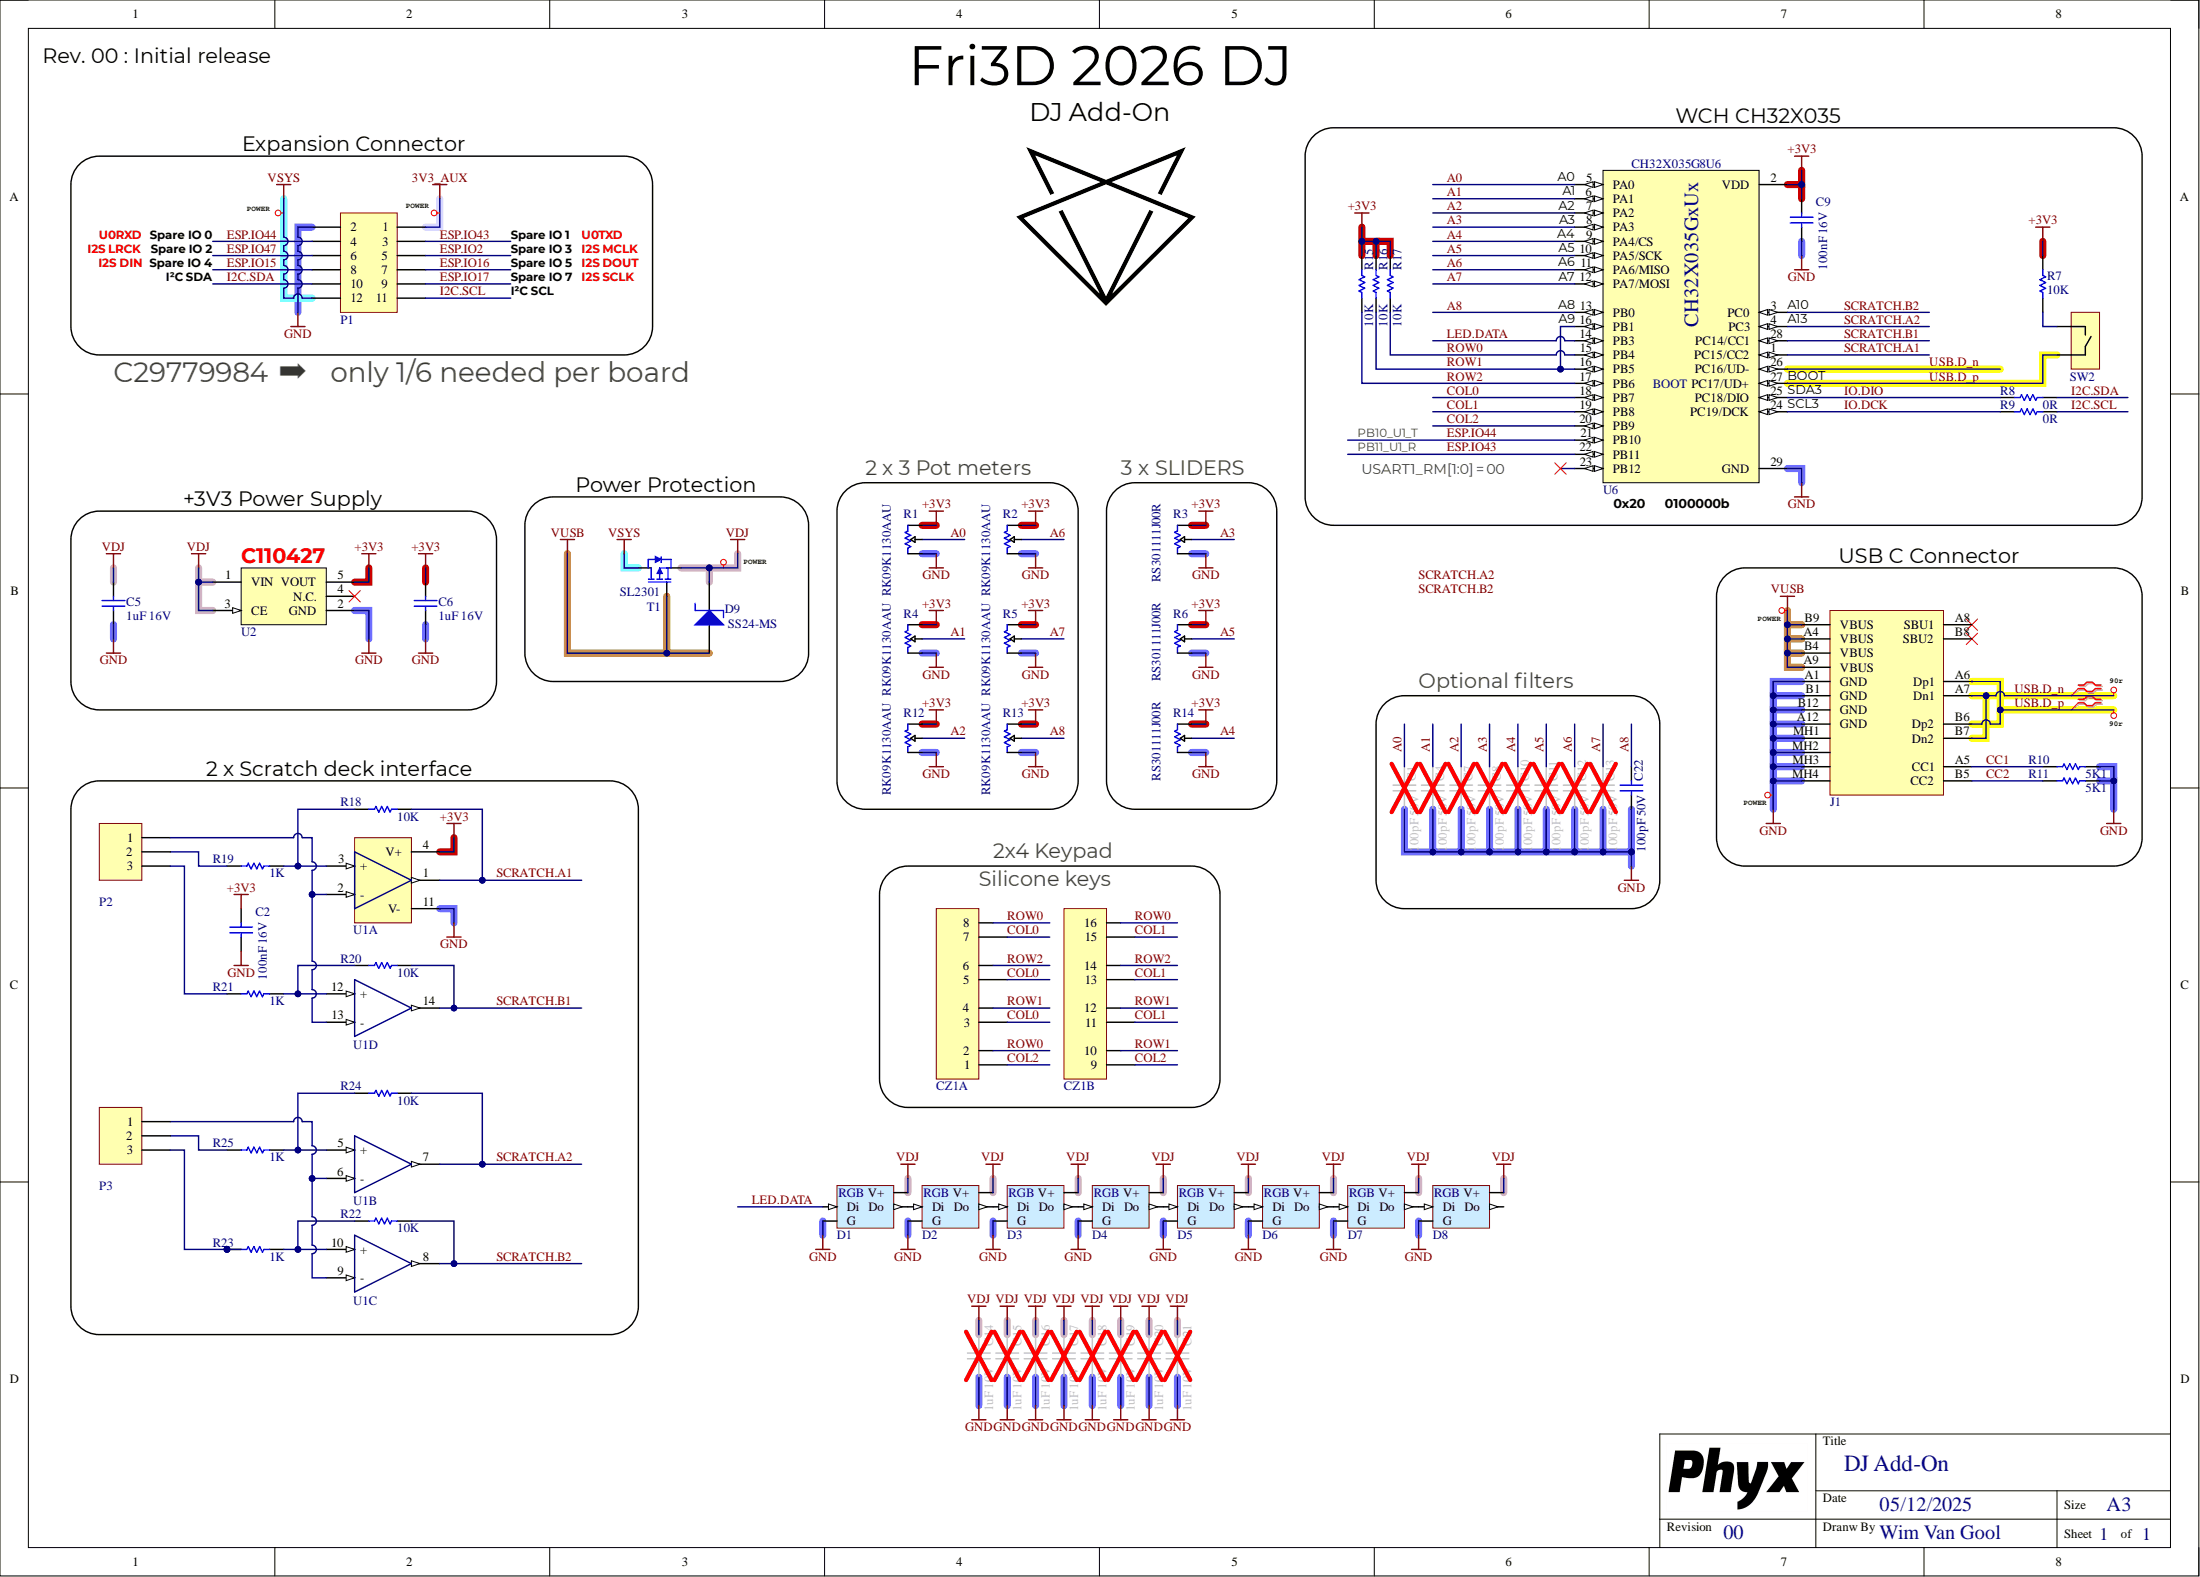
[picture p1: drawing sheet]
# Altium project Fri3d_2026_DJ_00.PrjPcb
PCB_ENGINEER: WimVG; PCB_REV: 00; PCB_TITLE: Fri3D 2026 DJ
1 sheet, 65 parts. Net scope: global (net labels, ports and power ports of the same name join across sheets).
Board file: Fri3d_2026_DJ_00.PcbDoc

## Sheet Fri3d_2026_DJ_00.SchDoc: DJ Add-On
size A3; Date: 05/12/2025; DrawnBy: Wim Van Gool; DocumentNumber: 1; Revision: 00; SheetNumber: 1; SheetTotal: 1

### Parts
C1  value 100pF 50V  [C0603_N]
C2  value 100nF 16V  [C0603_N]
C4  value 100pF 50V  [C0603_N]
C5  value 1uF 16V  [C0603_N]
C6  value 1uF 16V  [C0603_N]
C7  value 100pF 50V  [C0603_N]
C8  value 100pF 50V  [C0603_N]
C9  value 100nF 16V  [C0603_N]
C10  value 100pF 50V  [C0603_N]
C11  value 100pF 50V  [C0603_N]
C12  value 100pF 50V  [C0603_N]
C13  value 100pF 50V  [C0603_N]
C14  value 1uF 10V  [C0402]
C15  value 1uF 10V  [C0402]
C16  value 1uF 10V  [C0402]
C17  value 1uF 10V  [C0402]
C18  value 1uF 10V  [C0402]
C19  value 1uF 10V  [C0402]
C20  value 1uF 10V  [C0402]
C21  value 1uF 10V  [C0402]
C22  value 100pF 50V  [C0603_N]
CZ1  Campzone 2020 2x4 silicone keypad  [CZ20_2x4]  (value not drawn)  (parts A,B of 2)
D1  WS2812 based digital RGB LED 5050 White package reduced current  [LED_5050_WS2812B_WHITE]  (value not drawn)
D2  WS2812 based digital RGB LED 5050 White package reduced current  [LED_5050_WS2812B_WHITE]  (value not drawn)
D3  WS2812 based digital RGB LED 5050 White package reduced current  [LED_5050_WS2812B_WHITE]  (value not drawn)
D4  WS2812 based digital RGB LED 5050 White package reduced current  [LED_5050_WS2812B_WHITE]  (value not drawn)
D5  WS2812 based digital RGB LED 5050 White package reduced current  [LED_5050_WS2812B_WHITE]  (value not drawn)
D6  WS2812 based digital RGB LED 5050 White package reduced current  [LED_5050_WS2812B_WHITE]  (value not drawn)
D7  WS2812 based digital RGB LED 5050 White package reduced current  [LED_5050_WS2812B_WHITE]  (value not drawn)
D8  WS2812 based digital RGB LED 5050 White package reduced current  [LED_5050_WS2812B_WHITE]  (value not drawn)
D9  value SS24-MS  [DO-214AC_AC]  (hidden comment: 40V 2A 550mV@2A DO-214 Schottky)
J1  USB 2.0 C Reversible Receptacle Horizontal full SMD  [XUNPU-TYPEC-304S-ACP16]  (value not drawn)
P1  Header 6X2  [HDR2X6]  (value not drawn)
P2  Header 3  [HDR1X3]  (value not drawn)
P3  Header 3  [HDR1X3]  (value not drawn)
R1  value RK09K1130AAU  [ALPS_RK09K1130AAU]  (hidden comment: 10kΩ Rotary Potentiometers)
R2  value RK09K1130AAU  [ALPS_RK09K1130AAU]  (hidden comment: 10kΩ Rotary Potentiometers)
R3  value RS301111J00R  [ALPS_RS301111J00R]  (hidden comment: 50kΩ Slide Potentiometers)
R4  value RK09K1130AAU  [ALPS_RK09K1130AAU]  (hidden comment: 10kΩ Rotary Potentiometers)
R5  value RK09K1130AAU  [ALPS_RK09K1130AAU]  (hidden comment: 10kΩ Rotary Potentiometers)
R6  value RS301111J00R  [ALPS_RS301111J00R]  (hidden comment: 50kΩ Slide Potentiometers)
R7  value 10K  [R0603_N]
R8  value 0R  [R0603_N]
R9  value 0R  [R0603_N]
R10  value 5K1  [R0603_N]
R11  value 5K1  [R0603_N]
R12  value RK09K1130AAU  [ALPS_RK09K1130AAU]  (hidden comment: 10kΩ Rotary Potentiometers)
R13  value RK09K1130AAU  [ALPS_RK09K1130AAU]  (hidden comment: 10kΩ Rotary Potentiometers)
R14  value RS301111J00R  [ALPS_RS301111J00R]  (hidden comment: 50kΩ Slide Potentiometers)
R15  value 10K  [R0603_N]
R16  value 10K  [R0603_N]
R17  value 10K  [R0603_N]
R18  value 10K  [R0603_N]
R19  value 1K  [R0603_N]
R20  value 10K  [R0603_N]
R21  value 1K  [R0603_N]
R22  value 10K  [R0603_N]
R23  value 1K  [R0603_N]
R24  value 10K  [R0603_N]
R25  value 1K  [R0603_N]
SW2  4.5x4.5mm tact SMD H3,8mm  [WE_430181038816]  (value not drawn)
T1  value SL2301  [SOT23-3]  (hidden comment: -2.3A -20V P-Ch MOSFET Vgs -1V)
U1  Quad, 30-V, 1-MHz operational amplifier  [SOIC_N_14]  (value not drawn)  (parts A,B,C,D of 4)
U2  3V3 LDO 300mA 150mV  [SOT23-5]  (value not drawn)
U6  value CH32X035G8U6  [QFN_28_4.0x4.0_P0.4]  (hidden comment: WCH CH32X035G8U6 QFN28 RISC-V 32-bit MCU, 62KB Flash, 10KB RAM, USB PD)

### Blocks framed on the sheet
WCH CH32X035: C9 R7-R9 R15-R17 SW2 U6
C29779984 ➡️ only 1/6 needed per board: P1
Power Protection: D9 T1
USB C Connector: J1 R10 R11
2 x Scratch deck interface: C2 P2 P3 R18-R25 U1
Silicone keys: CZ1

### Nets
3V3_AUX: P1.1
+3V3: C2.1 C6.1 C9.1 R1.1 R2.1 R3.1 R4.1 R5.1 R6.1 R7.1 R12.1 R13.1 R14.1 R15.1 R16.1 R17.1 U1.4(V+) U2.5(VOUT) U6.2(VDD)
GND: C1.2 C2.2 C4.2 C5.2 C6.2 C7.2 C8.2 C9.2 C10.2 C11.2 C12.2 C13.2 C14.2 C15.2 C16.2 C17.2 C18.2 C19.2 C20.2 C21.2 C22.2 D1.3(G) D2.3(G) D3.3(G) D4.3(G) D5.3(G) D6.3(G) D7.3(G) D8.3(G) J1.A1(GND) J1.A12(GND) J1.B1(GND) J1.B12(GND) J1.MH1(Tab) J1.MH2(Tab) J1.MH3(Tab) J1.MH4(Tab) P1.2 R1.3 R2.3 R3.3 R4.3 R5.3 R6.3 R10.2 R11.2 R12.3 R13.3 R14.3 U1.11(V-) U2.2(GND) U6.29(GND)
VDJ: C5.1 C14.1 C15.1 C16.1 C17.1 C18.1 C19.1 C20.1 C21.1 D1.1(V+) D2.1(V+) D3.1(V+) D4.1(V+) D5.1(V+) D6.1(V+) D7.1(V+) D8.1(V+) D9.C T1.2(S) U2.1(VIN) U2.3(CE)
VSYS: P1.12 T1.3(D)
VUSB: D9.A J1.A4(VBUS) J1.A9(VBUS) J1.B4(VBUS) J1.B9(VBUS) T1.1(G)
A0: C1.1 R1.2 U6.5(PA0)
A1: C4.1 R4.2 U6.6(PA1)
A2: C7.1 R12.2 U6.7(PA2)
A3: C8.1 R3.2 U6.8(PA3)
A4: C10.1 R14.2 U6.9(PA4/CS)
A5: C11.1 R6.2 U6.10(PA5/SCK)
A6: C12.1 R2.2 U6.11(PA6/MISO)
A7: C13.1 R5.2 U6.12(PA7/MOSI)
A8: C22.1 R13.2 U6.13(PB0)
CC1: J1.A5(CC1) R10.1
CC2: J1.B5(CC2) R11.1
COL0: CZ1.3 CZ1.5 CZ1.7 U6.18(PB7)
COL1: CZ1.11 CZ1.13 CZ1.15 U6.19(PB8)
COL2: CZ1.1 CZ1.9 U6.20(PB9)
ESP.IO2: P1.5
ESP.IO15: P1.8
ESP.IO16: P1.7
ESP.IO17: P1.9
ESP.IO43: P1.3 U6.22(PB11)
ESP.IO44: P1.4 U6.21(PB10)
ESP.IO47: P1.6
I2C.SCL: P1.11 R9.2
I2C.SDA: P1.10 R8.2
IO.DCK: R9.1 U6.24(PC19/DCK)
IO.DIO: R8.1 U6.25(PC18/DIO)
LED.DATA: D1.4(Di) U6.14(PB3)
ROW0: CZ1.2 CZ1.8 CZ1.16 R17.2 U6.15(PB4)
ROW1: CZ1.4 CZ1.10 CZ1.12 R16.2 U6.16(PB1)
ROW2: CZ1.6 CZ1.14 R15.2 U6.17(PB6)
SCRATCH.A1: R18.1 U1.1(OUT) U6.1(PC15/CC2)
SCRATCH.A2: R24.1 U1.7(OUT) U6.4(PC3)
SCRATCH.B1: R20.1 U1.14(OUT) U6.28(PC14/CC1)
SCRATCH.B2: R22.1 U1.8(OUT) U6.3(PC0)
USB.D_n: J1.A7(Dn1) J1.B7(Dn2) U6.26(PC16/UD-)
USB.D_p: J1.A6(Dp1) J1.B6(Dp2) SW2.2 U6.27(PC17/UD+)
NetD1_2: D1.2(Do) D2.4(Di)
NetD2_2: D2.2(Do) D3.4(Di)
NetD3_2: D3.2(Do) D4.4(Di)
NetD4_2: D4.2(Do) D5.4(Di)
NetD5_2: D5.2(Do) D6.4(Di)
NetD6_2: D6.2(Do) D7.4(Di)
NetD7_2: D7.2(Do) D8.4(Di)
NetP2_1: P2.1 U1.2(-) U1.13(-)
NetP2_2: P2.2 R19.2
NetP2_3: P2.3 R21.2
NetP3_1: P3.1 U1.6(-) U1.9(-)
NetP3_2: P3.2 R25.2
NetP3_3: P3.3 R23.2
NetR7_2: R7.2 SW2.1
NetR18_2: R18.2 R19.1 U1.3(+)
NetR20_2: R20.2 R21.1 U1.12(+)
NetR22_2: R22.2 R23.1 U1.10(+)
NetR24_2: R24.2 R25.1 U1.5(+)

Not connected (* = marked no-connect by the designer): D8 2(Do); J1 A8(SBU1)* B8(SBU2)*; U2 4(N.C.)*; U6 23(PB12)*

### Layout directives
net class 90r: USB.D_n, USB.D_p
differential pair: USB.D_n, USB.D_p
net class POWER: 3V3_AUX, GND, VDJ, VSYS, VUSB

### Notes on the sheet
- Rev. 00 : Initial release
- Expansion Connector
- (near U6) A0
- I2S LRCK
- I2S DIN
- U0RXD
- Spare IO 0
- Spare IO 2
- Spare IO 4
- Spare IO 1
- Spare IO 3
- Spare IO 5
- I2S MCLK
- I2S DOUT
- U0TXD
- (near U6) A1
- (near U6) A2
- (near U6) A3
- (near U6) A4
- (near U6) A5
- I²C SDA
- I²C SCL
- Spare IO 7
- I2S SCLK
- (near U6) A6
- (near U6) A7
- (near U6) A8
- (near U6) A9
- (near U6) A10
- (near U6) A13
- (near U6) BOOT
- (near U6) SDA3
- 2 x 3 Pot meters
- (near R3) 3 x SLIDERS
- PB10_U1_T
- PB11_U1_R
- USART1_RM[1:0] = 00
- (near U6) SCL3
- +3V3 Power Supply
- (near U6) 0x20
- (near U6) 0100000b
- (near U2) C110427
- Optional filters
- 2x4 Keypad
- Labels drawn without touching a wire or pin: SCRATCH.A2, SCRATCH.B2

## Assembly variants
Default: not fitted C1 C4 C7 C8 C10 C11 C12 C13 C14 C15 C16 C17 C18 C19 C20 C21 R30 R31
